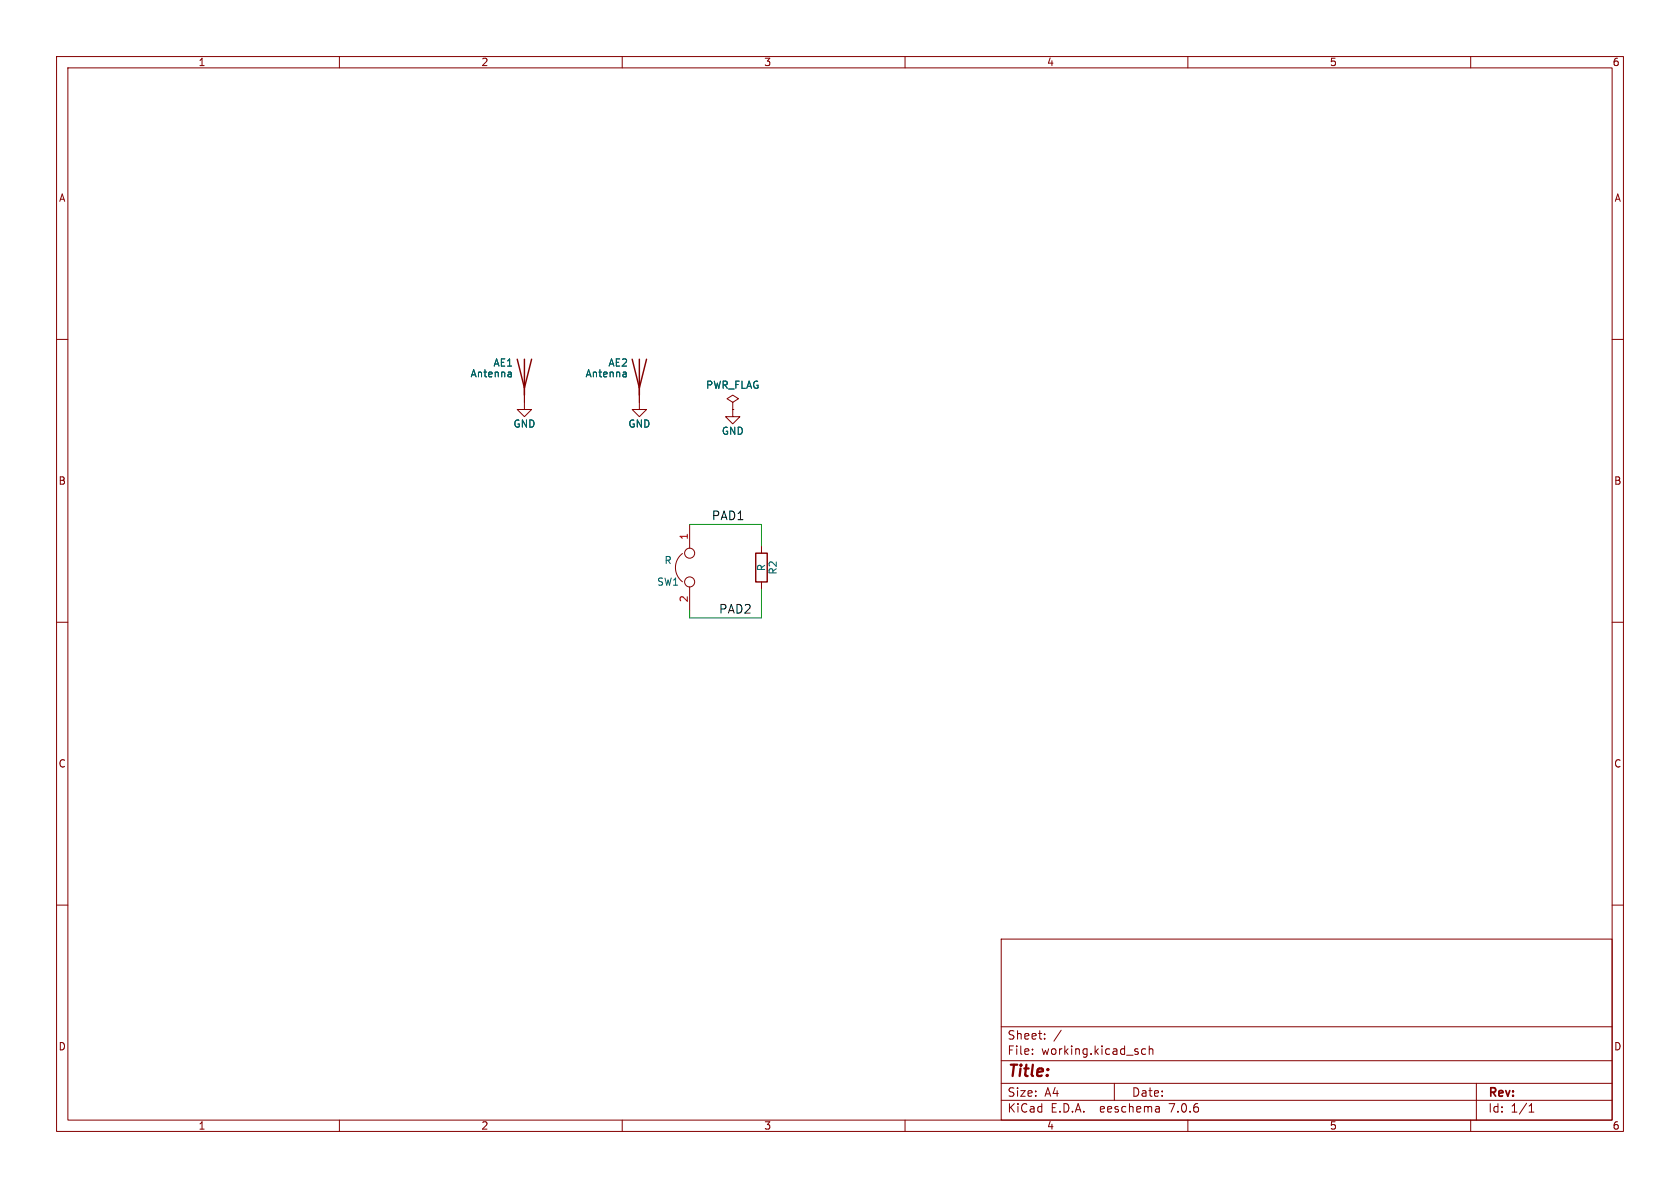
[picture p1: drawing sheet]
(kicad_sch (version 20230121) (generator eeschema)

 (paper "A4")

 (lib_symbols
  (symbol "custom_pads_schlib:Antenna" (pin_numbers hide) (pin_names (offset 1.016) hide) (in_bom yes) (on_board yes)
   (property "Reference" "AE" (at -1.905 1.905 0) (effects (font (size 1.27 1.27)) (justify right)))
   (property "Value" "Antenna" (at -1.905 0 0) (effects (font (size 1.27 1.27)) (justify right)))
   (property "Footprint" "" (at 0 0 0) (effects (font (size 1.27 1.27)) hide))
   (property "Datasheet" "" (at 0 0 0) (effects (font (size 1.27 1.27)) hide))
   (symbol "Antenna_0_1"
    (polyline (pts (xy 0 2.54) (xy 0 -3.81)) (stroke (width 0.254) (type default)) (fill (type none)))
    (polyline (pts (xy 1.27 2.54) (xy 0 -2.54) (xy -1.27 2.54)) (stroke (width 0.254) (type default)) (fill (type none))))
   (symbol "Antenna_1_1"
    (pin input line (at 0 -5.08 90) (length 2.54) (name "A" (effects (font (size 1.27 1.27)))) (number "1" (effects (font (size 1.27 1.27)))))))
  (symbol "custom_pads_schlib:GND" (power) (pin_names (offset 0)) (in_bom yes) (on_board yes)
   (property "Reference" "#PWR" (at 0 -6.35 0) (effects (font (size 1.27 1.27)) hide))
   (property "Value" "GND" (at 0 -3.81 0) (effects (font (size 1.27 1.27))))
   (property "Footprint" "" (at 0 0 0) (effects (font (size 1.27 1.27)) hide))
   (property "Datasheet" "" (at 0 0 0) (effects (font (size 1.27 1.27)) hide))
   (symbol "GND_0_1"
    (polyline (pts (xy 0 0) (xy 0 -1.27) (xy 1.27 -1.27) (xy 0 -2.54) (xy -1.27 -1.27) (xy 0 -1.27)) (stroke (width 0) (type default)) (fill (type none))))
   (symbol "GND_1_1"
    (pin power_in line (at 0 0 270) (length 0) hide (name "GND" (effects (font (size 1.27 1.27)))) (number "1" (effects (font (size 1.27 1.27)))))))
  (symbol "custom_pads_schlib:Jumper-device" (pin_names (offset 0.762) hide) (in_bom yes) (on_board yes)
   (property "Reference" "JP" (at 0 3.81 0) (effects (font (size 1.27 1.27))))
   (property "Value" "Jumper-device" (at 0 -2.032 0) (effects (font (size 1.27 1.27))))
   (property "Footprint" "" (at 0 0 0) (effects (font (size 1.27 1.27)) hide))
   (property "Datasheet" "" (at 0 0 0) (effects (font (size 1.27 1.27)) hide))
   (symbol "Jumper-device_0_1"
    (circle (center -2.54 0) (radius 0.889) (stroke (width 0) (type default)) (fill (type none)))
    (arc (start 2.5146 1.27) (mid 0.0078 2.5097) (end -2.4892 1.27) (stroke (width 0) (type default)) (fill (type none)))
    (circle (center 2.54 0) (radius 0.889) (stroke (width 0) (type default)) (fill (type none)))
    (pin passive line (at -7.62 0 0) (length 4.191) (name "1" (effects (font (size 1.27 1.27)))) (number "1" (effects (font (size 1.27 1.27)))))
    (pin passive line (at 7.62 0 180) (length 4.191) (name "2" (effects (font (size 1.27 1.27)))) (number "2" (effects (font (size 1.27 1.27)))))))
  (symbol "custom_pads_schlib:R" (pin_numbers hide) (pin_names (offset 0)) (in_bom yes) (on_board yes)
   (property "Reference" "R" (at 2.032 0 90) (effects (font (size 1.27 1.27))))
   (property "Value" "R" (at 0 0 90) (effects (font (size 1.27 1.27))))
   (property "Footprint" "" (at -1.778 0 90) (effects (font (size 1.27 1.27)) hide))
   (property "Datasheet" "" (at 0 0 0) (effects (font (size 1.27 1.27)) hide))
   (symbol "R_0_1"
    (rectangle (start -1.016 -2.54) (end 1.016 2.54) (stroke (width 0.254) (type default)) (fill (type none))))
   (symbol "R_1_1"
    (pin passive line (at 0 3.81 270) (length 1.27) (name "~" (effects (font (size 1.27 1.27)))) (number "1" (effects (font (size 1.27 1.27)))))
    (pin passive line (at 0 -3.81 90) (length 1.27) (name "~" (effects (font (size 1.27 1.27)))) (number "2" (effects (font (size 1.27 1.27)))))))
  (symbol "power:PWR_FLAG" (power) (pin_numbers hide) (pin_names (offset 0) hide) (in_bom yes) (on_board yes)
   (property "Reference" "#FLG" (at 0 1.905 0) (effects (font (size 1.27 1.27)) hide))
   (property "Value" "PWR_FLAG" (at 0 3.81 0) (effects (font (size 1.27 1.27))))
   (property "Footprint" "" (at 0 0 0) (effects (font (size 1.27 1.27)) hide))
   (property "Datasheet" "~" (at 0 0 0) (effects (font (size 1.27 1.27)) hide))
   (symbol "PWR_FLAG_0_0"
    (pin power_out line (at 0 0 90) (length 0) (name "pwr" (effects (font (size 1.27 1.27)))) (number "1" (effects (font (size 1.27 1.27))))))
   (symbol "PWR_FLAG_0_1"
    (polyline (pts (xy 0 0) (xy 0 1.27) (xy -1.016 1.905) (xy 0 2.54) (xy 1.016 1.905) (xy 0 1.27)) (stroke (width 0) (type default)) (fill (type none))))))


 (wire (pts (xy 134.62 92.71) (xy 134.62 96.52)) (stroke (width 0) (type solid)))
 (wire (pts (xy 134.62 104.14) (xy 134.62 109.22)) (stroke (width 0) (type solid)))
 (wire (pts (xy 121.92 92.71) (xy 134.62 92.71)) (stroke (width 0) (type solid)))
 (wire (pts (xy 121.92 109.22) (xy 121.92 107.95)) (stroke (width 0) (type solid)))
 (wire (pts (xy 121.92 109.22) (xy 134.62 109.22)) (stroke (width 0) (type solid)))

 (label "PAD2" (at 127 109.22 0) (fields_autoplaced) (effects (font (size 1.524 1.524)) (justify left bottom)))
 (label "PAD1" (at 125.73 92.71 0) (fields_autoplaced) (effects (font (size 1.524 1.524)) (justify left bottom)))

 (symbol (lib_id "custom_pads_schlib:Jumper-device") (at 121.92 100.33 90) (mirror x) (unit 1) (in_bom yes) (on_board yes) (dnp no)
  (property "Reference" "SW1" (at 118.11 102.87 90) (effects (font (size 1.27 1.27))))
  (property "Value" "R" (at 118.11 99.06 90) (effects (font (size 1.27 1.27))))
  (property "Footprint" "" (at 121.92 98.552 90) (effects (font (size 0.762 0.762))))
  (property "Datasheet" "" (at 121.92 100.33 0) (effects (font (size 0.762 0.762)))) (pin "1") (pin "2"))

 (symbol (lib_id "custom_pads_schlib:R") (at 134.62 100.33 0) (unit 1) (in_bom yes) (on_board yes) (dnp no)
  (property "Reference" "R2" (at 136.652 100.33 90) (effects (font (size 1.27 1.27))))
  (property "Value" "R" (at 134.62 100.33 90) (effects (font (size 1.27 1.27))))
  (property "Footprint" "" (at 132.842 100.33 90) (effects (font (size 0.762 0.762))))
  (property "Datasheet" "" (at 134.62 100.33 0) (effects (font (size 0.762 0.762)))) (pin "1") (pin "2"))

 (symbol (lib_id "custom_pads_schlib:Antenna") (at 92.71 66.04 0) (unit 1) (in_bom yes) (on_board yes) (dnp no)
  (property "Reference" "AE1" (at 90.805 64.135 0) (effects (font (size 1.27 1.27)) (justify right)))
  (property "Value" "Antenna" (at 90.805 66.04 0) (effects (font (size 1.27 1.27)) (justify right)))
  (property "Footprint" "" (at 92.71 66.04 0) (effects (font (size 1.27 1.27)) hide))
  (property "Datasheet" "" (at 92.71 66.04 0) (effects (font (size 1.27 1.27)) hide)) (pin "1"))

 (symbol (lib_id "custom_pads_schlib:Antenna") (at 113.03 66.04 0) (unit 1) (in_bom yes) (on_board yes) (dnp no)
  (property "Reference" "AE2" (at 111.125 64.135 0) (effects (font (size 1.27 1.27)) (justify right)))
  (property "Value" "Antenna" (at 111.125 66.04 0) (effects (font (size 1.27 1.27)) (justify right)))
  (property "Footprint" "" (at 113.03 66.04 0) (effects (font (size 1.27 1.27)) hide))
  (property "Datasheet" "" (at 113.03 66.04 0) (effects (font (size 1.27 1.27)) hide)) (pin "1"))

 (symbol (lib_id "custom_pads_schlib:GND") (at 92.71 71.12 0) (unit 1) (in_bom yes) (on_board yes) (dnp no)
  (property "Reference" "#PWR01" (at 92.71 77.47 0) (effects (font (size 1.27 1.27)) hide))
  (property "Value" "GND" (at 92.71 74.93 0) (effects (font (size 1.27 1.27))))
  (property "Footprint" "" (at 92.71 71.12 0) (effects (font (size 1.27 1.27)) hide))
  (property "Datasheet" "" (at 92.71 71.12 0) (effects (font (size 1.27 1.27)) hide)) (pin "1"))

 (symbol (lib_id "custom_pads_schlib:GND") (at 113.03 71.12 0) (unit 1) (in_bom yes) (on_board yes) (dnp no)
  (property "Reference" "#PWR02" (at 113.03 77.47 0) (effects (font (size 1.27 1.27)) hide))
  (property "Value" "GND" (at 113.03 74.93 0) (effects (font (size 1.27 1.27))))
  (property "Footprint" "" (at 113.03 71.12 0) (effects (font (size 1.27 1.27)) hide))
  (property "Datasheet" "" (at 113.03 71.12 0) (effects (font (size 1.27 1.27)) hide)) (pin "1"))

 (symbol (lib_id "custom_pads_schlib:GND") (at 129.54 72.39 0) (unit 1) (in_bom yes) (on_board yes) (dnp no)
  (property "Reference" "#PWR0101" (at 129.54 78.74 0) (effects (font (size 1.27 1.27)) hide))
  (property "Value" "GND" (at 129.54 76.2 0) (effects (font (size 1.27 1.27))))
  (property "Footprint" "" (at 129.54 72.39 0) (effects (font (size 1.27 1.27)) hide))
  (property "Datasheet" "" (at 129.54 72.39 0) (effects (font (size 1.27 1.27)) hide)) (pin "1"))

 (symbol (lib_id "power:PWR_FLAG") (at 129.54 72.39 0) (unit 1) (in_bom yes) (on_board yes) (dnp no)
  (property "Reference" "#FLG0101" (at 129.54 70.485 0) (effects (font (size 1.27 1.27)) hide))
  (property "Value" "PWR_FLAG" (at 129.54 68.0656 0) (effects (font (size 1.27 1.27))))
  (property "Footprint" "" (at 129.54 72.39 0) (effects (font (size 1.27 1.27)) hide))
  (property "Datasheet" "~" (at 129.54 72.39 0) (effects (font (size 1.27 1.27)) hide)) (pin "1"))

 (sheet_instances (path "" (page "1"))))
